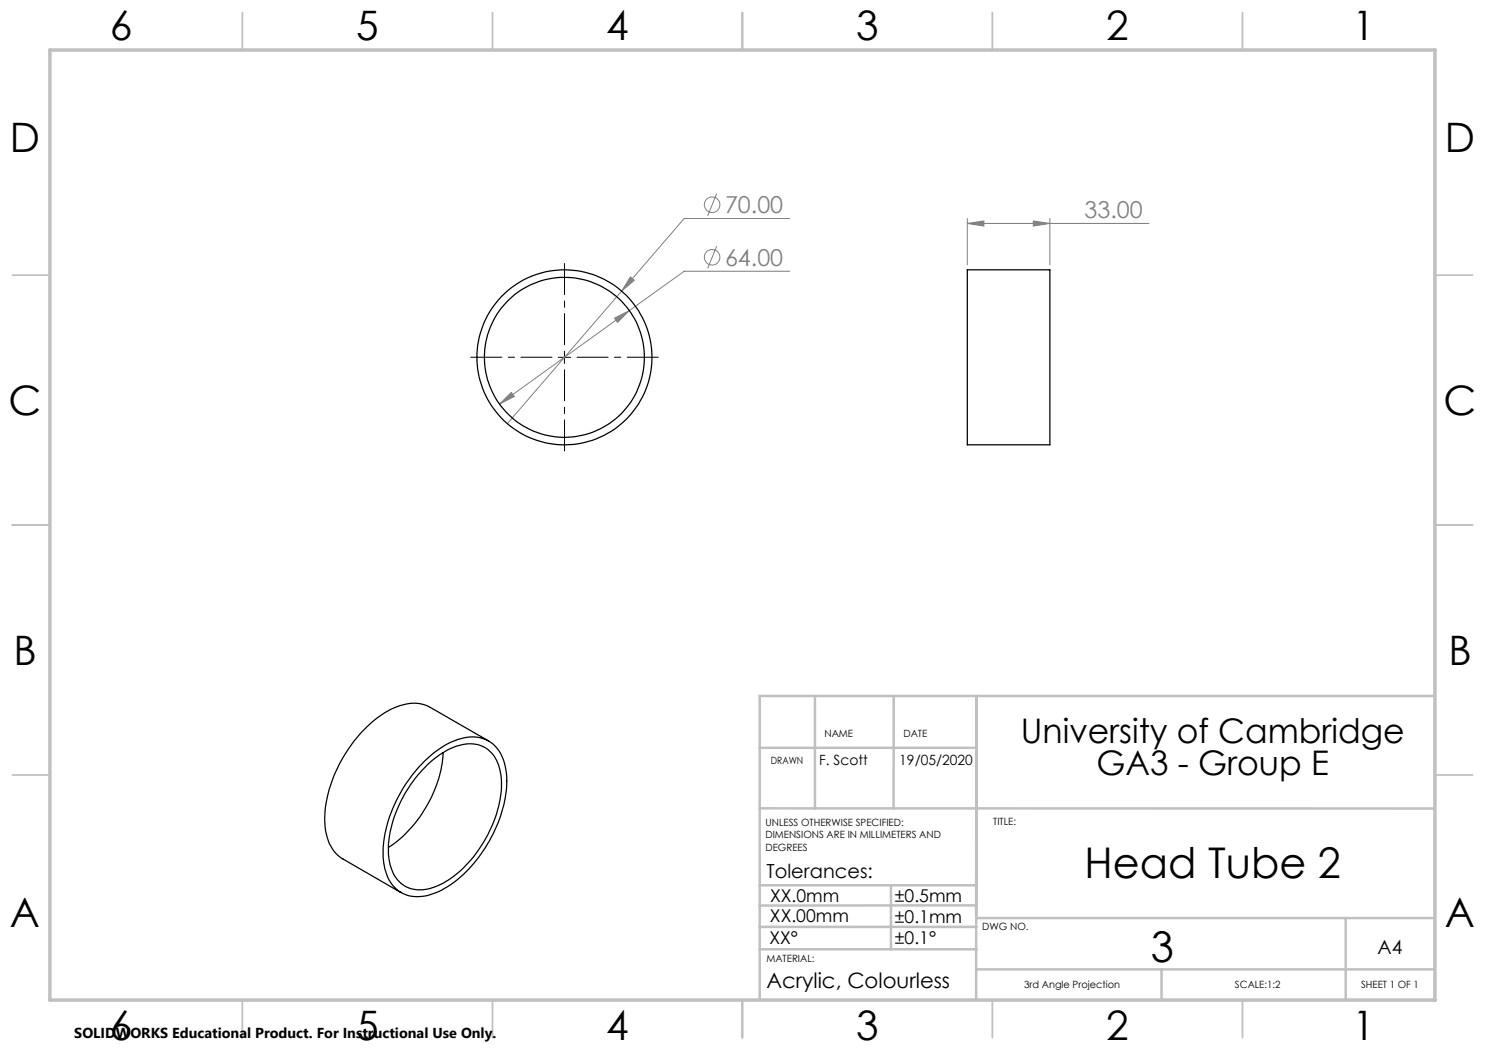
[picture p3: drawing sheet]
<svg xmlns="http://www.w3.org/2000/svg" width="297mm" height="210mm" viewBox="0 0 297 210" stroke-linecap="round" stroke-linejoin="round" font-family="sans-serif">
<g fill="none" stroke="#808080" stroke-width=".2">
<path d="M143.3 38.7l-1.8 4.5M124.3 58.2l-22.8 26.5M126.1 55.4l.8 .6-2.6 2.2zM143.3 49.2l-1.8 4.5M157.9 54.2h-21.1l-10.9 7.9M157.9 43.7h-21.1l-12.5 14.5M193.5 44.7l3.3-.5v1zM193.5 43.7v9.3M193.5 44.7h36.3M206.7 44.2l3.3 .5-3.3 .5zM210 43.7v9.3M122.9 63.6l3-1.5-2.4 2.4z"/>
<path d="M125.9 62.1l-26 18.7M99.9 80.8l2.4-2.3 .6 .8z"/>
<circle cx="142.4" cy="51.5" r="1.55"/>
<circle cx="142.4" cy="40.9" r="1.55"/>
</g>
<path d="M110.4 71.4h-16.2M112.9 68.9v-16.2M112.9 73.9v16.3M115.4 71.4h16.3" fill="none" stroke="#000" stroke-width=".2" stroke-dasharray="15.2 1.3 1.3 1.3" stroke-dashoffset="9"/>
<path d="M111.7 71.5h2.4M112.9 70.2v2.5" fill="none" stroke="#000" stroke-width=".2"/>
<g fill="none" stroke="#c0c0c0" stroke-width=".35">
<path d="M48.5 2.5v7.5M98.5 2.5v7.5M148.5 2.5v7.5M198.5 2.5v7.5M248.5 2.5v7.5M2.5 55h7.5M287 55h7.5M2.5 105h7.5M287 105h7.5M2.5 155h7.5M287 155h7.5M48.5 200v7.5"/>
<path d="M98.5 200v7.5M148.5 200v7.5M198.5 200v7.5M248.5 200v7.5"/>
</g>
<g fill="none" stroke="#c0c0c0" stroke-width=".5">
<path d="M163 139.2v22.5M178.8 139.2l-.1 22.5M195.3 139.2l-.1 60.9M286.9 139.2h-135v60.8M151.9 149.6h43.4M151.9 161.7h135M151.9 177.1h43.4M178.2 177.1v12.8M151.9 185.4h43.4M151.9 189.9h43.4M195.2 193.9h91.7M195.3 181.1h-43.4"/>
<path d="M195.3 183.6h91.7M232.3 193.9v6.1M269.1 183.6v16.4"/>
</g>
<path d="M10 10h277v190h-277z" fill="none" stroke="#c0c0c0" stroke-width=".7"/>
<g fill="#808080">
<path d="M206.7 44.2l3.3 .5-3.3 .5zM193.5 44.7l3.3-.5v1z"/>
<path d="M99.9 80.8l3-1.5-.6-.8zM122.9 63.6l.6 .9 2.4-2.4zM126.1 55.4l-1.8 2.8 2.6-2.2z"/>
</g>
<g fill="none" stroke="#000" stroke-width=".25">
<path d="M193.5 54h16.5v35h-16.5zM85 152.1a15 15 0 0 1 9.3-4.7 6.5 6.5 0 0 1 6.6 5.2 19.5 19.5 0 0 1-1.6 12.7 25.7 25.7 0 0 1-11.6 13 8 8 0 0 1-7.8 0 8.1 8.1 0 0 1-3.2-6.2 25.1 25.1 0 0 1 5.3-16.5zM85.4 153a13 13 0 0 1 8.9-4.2 6.2 6.2 0 0 1 5.8 5.7 21 21 0 0 1-3.3 13.7 20.2 20.2 0 0 1-10.3 9.3 6.1 6.1 0 0 1-8.5-4.5 19.8 19.8 0 0 1 2.6-13.5 27.8 27.8 0 0 1 4.8-6.5zM88.6 150.5a25.2 25.2 0 0 1-10.9 19M97.7 148.2l-11.6-6.7a7.7 7.7 0 0 0-7.3 .1 25.4 25.4 0 0 0-11.9 13.4 19.5 19.5 0 0 0-1.4 12.6 7 7 0 0 0 3.1 4.2l11.6 6.7"/>
<circle cx="112.9" cy="71.5" r="16"/>
<circle cx="112.9" cy="71.5" r="17.5"/>
</g>
<g font-size="8.5">
<text x="216.9" y="175.5">Head Tube 2</text>
<text x="230.2" y="192.3">3</text>
</g>
<g font-size="8.1">
<text x="22" y="8">6</text>
<text x="71.2" y="8">5</text>
<text x="121.2" y="8">4</text>
<text x="171.3" y="8">3</text>
<text x="221.3" y="8">2</text>
<text x="270.5" y="8">1</text>
<text x="2" y="30.5">D</text>
<text x="289" y="30.5">D</text>
<text x="1.7" y="83">C</text>
<text x="288.7" y="83">C</text>
<text x="2.7" y="133">B</text>
<text x="289.7" y="133">B</text>
<text x="2" y="185.5">A</text>
<text x="289" y="185.5">A</text>
<text x="22" y="208">6</text>
<text x="71.2" y="208">5</text>
<text x="121.2" y="208">4</text>
<text x="171.3" y="208">3</text>
<text x="221.3" y="208">2</text>
<text x="270.5" y="208">1</text>
</g>
<g font-size="6.8">
<text x="204.2" y="148.6">University of Cambridge</text>
<text x="219.3" y="155.1">GA3 - Group E</text>
</g>
<g font-size="4.7" fill="#808080">
<text x="145" y="42.6">70.00</text>
<text x="216.9" y="43.7">33.00</text>
<text x="145" y="53.1">64.00</text>
</g>
<text font-size="4.2" x="153.3" y="197.5">Acrylic, Colourless</text>
<g font-size="3.9">
<text x="153.3" y="175.6">Tolerances:</text>
<text x="275.5" y="190.9">A4</text>
</g>
<g font-size="3.5">
<text x="154" y="184.5">XX.00mm</text>
<text x="154" y="180.4">XX.0mm</text>
<text x="179" y="180.4">±0.5mm</text>
<text x="179" y="184.6">±0.1mm</text>
<text x="153.9" y="188.8">XX°</text>
<text x="179" y="188.8">±0.1°</text>
</g>
<text font-size="2.9" x="14.9" y="207.6">SOLIDWORKS Educational Product. For Instructional Use Only.</text>
<g font-size="2.8">
<text x="163.8" y="153">F. Scott</text>
<text x="179.9" y="153">19/05/2020</text>
</g>
<g font-size="2">
<text x="164.9" y="147.5">NAME</text>
<text x="180.7" y="147.5">DATE</text>
<text x="154.2" y="152.9">DRAWN</text>
<text x="153.1" y="165.2">UNLESS OTHERWISE SPECIFIED:</text>
<text x="153.1" y="167.7">DIMENSIONS ARE IN MILLIMETERS AND</text>
<text x="198.7" y="164.9">TITLE:</text>
<text x="153.1" y="170.2">DEGREES</text>
<text x="196.5" y="186.1">DWG NO.</text>
<text x="153.3" y="192.4">MATERIAL:</text>
<text x="204.8" y="197.7">3rd Angle Projection</text>
<text x="247" y="197.7">SCALE:1:2</text>
<text x="272.2" y="197.7">SHEET 1 OF 1</text>
</g>
</svg>
